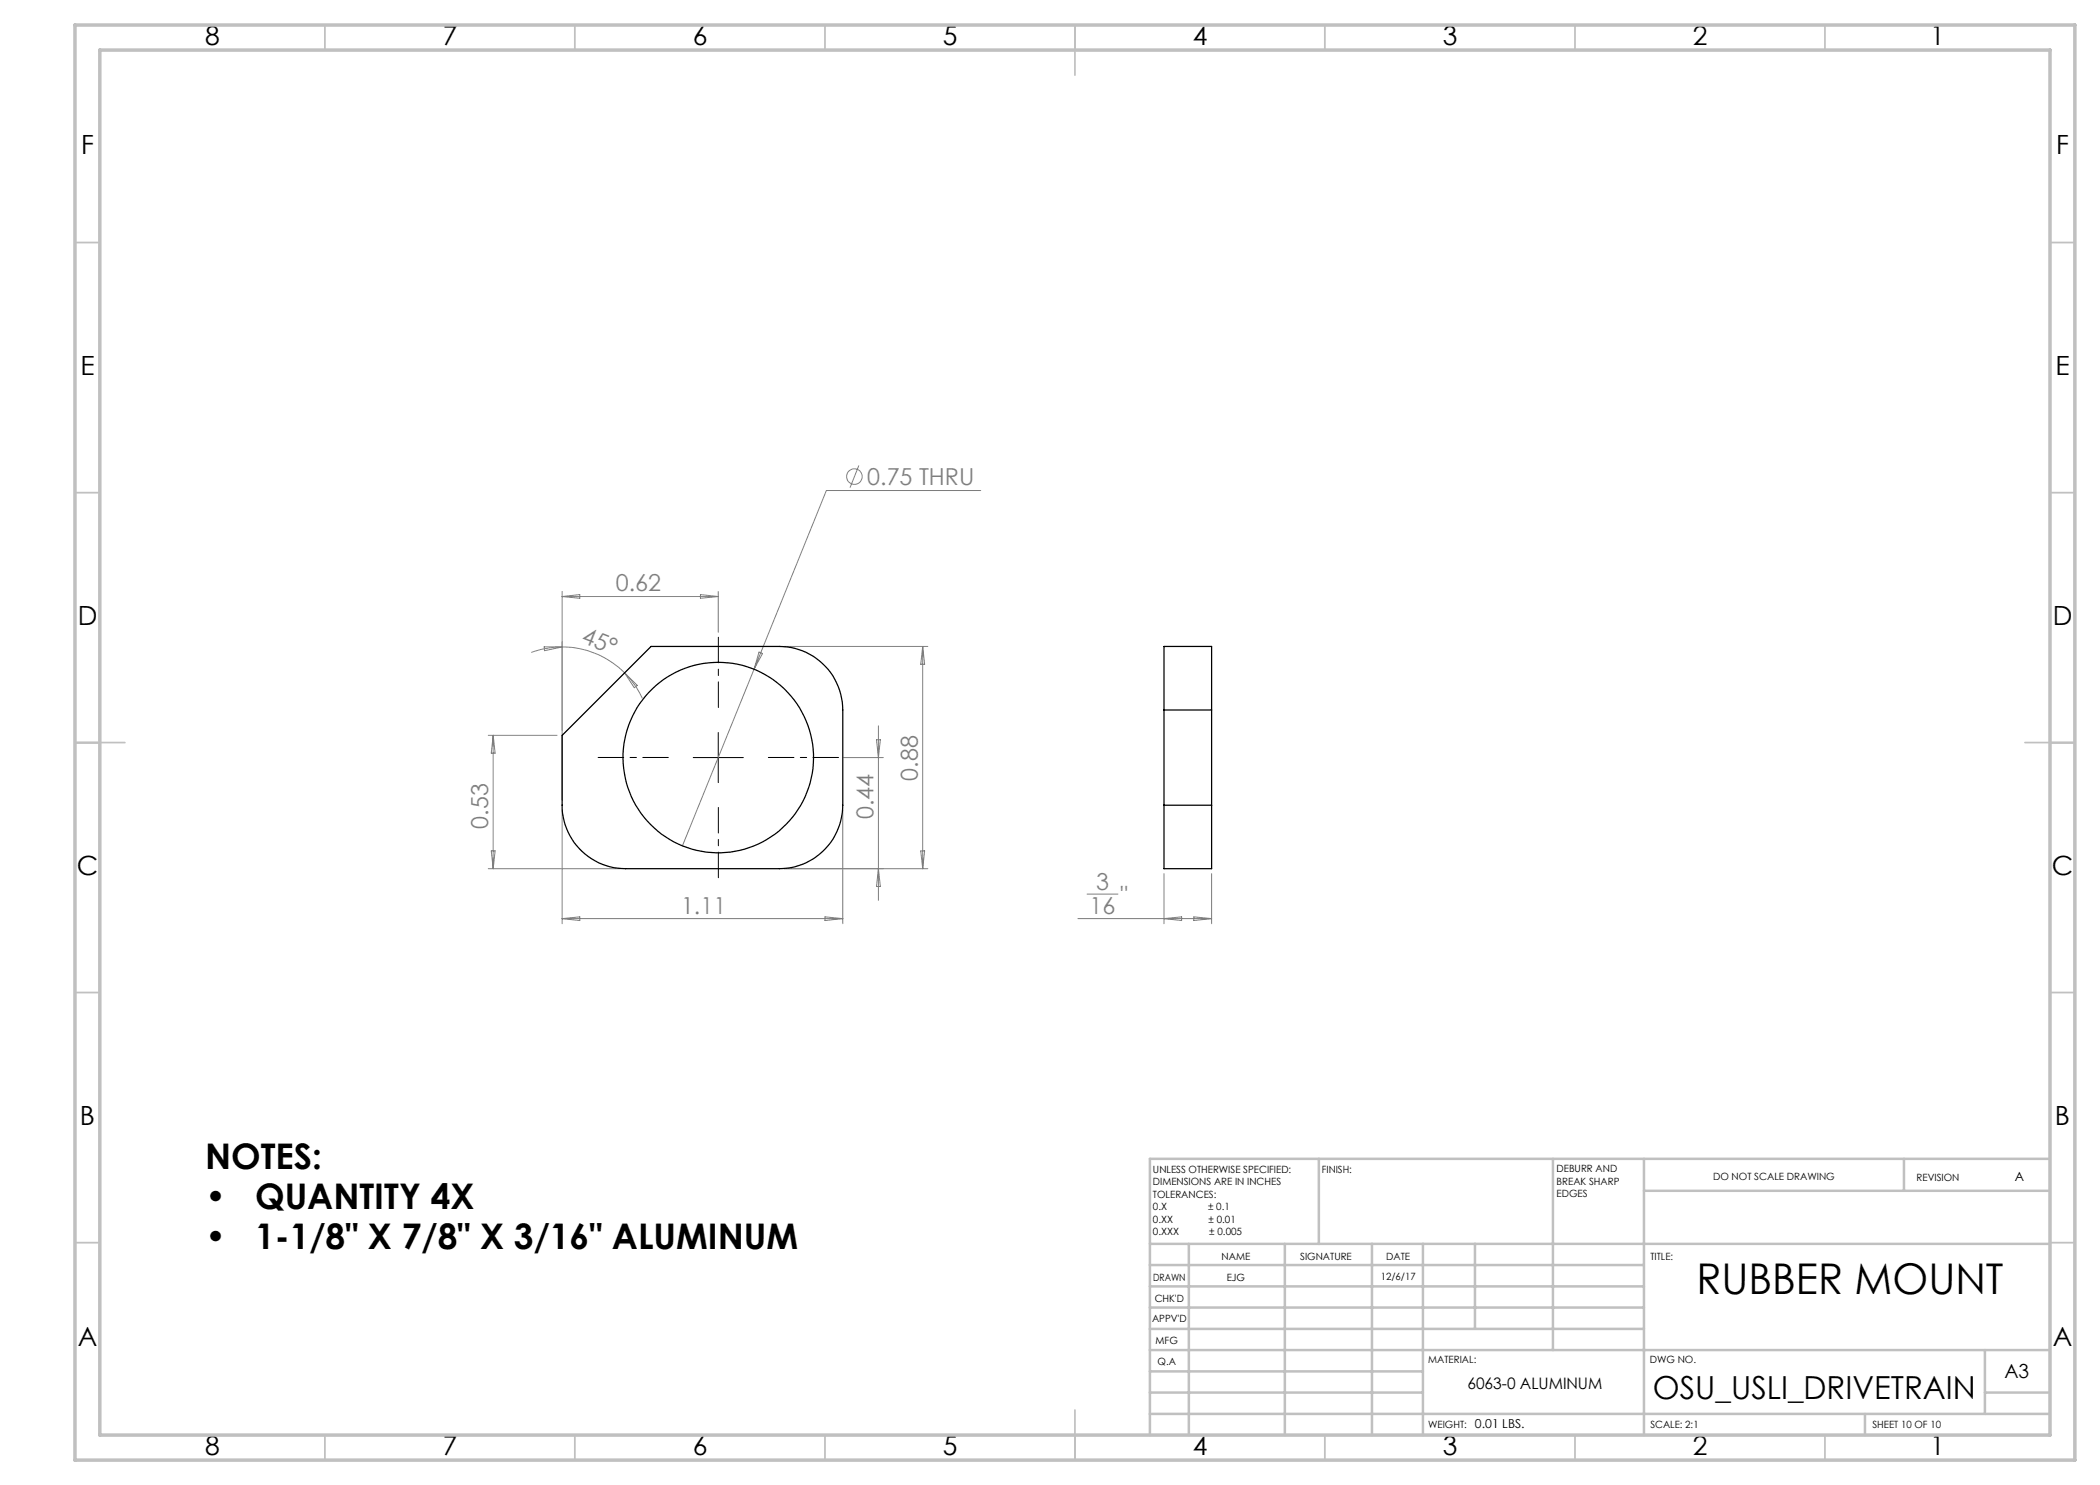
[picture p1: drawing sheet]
<svg xmlns="http://www.w3.org/2000/svg" width="420mm" height="297mm" viewBox="0 0 420 297" stroke-linecap="round" stroke-linejoin="round" font-family="sans-serif">
<g fill="none" stroke="#808080" stroke-width=".2">
<path d="M171.8 93.1l-1.8 4.4M196.1 98.1h-30.8l-28.8 71.1M112.4 118.3v41.8M112.4 119.3l3.6-.4v.8zM112.4 119.3h31.3M140.1 118.9l3.6 .4-3.6 .4zM143.7 118.3v8.2M108.8 129.4h3.6l-3.5 .7zM112.4 129.4a17.7 17.7 0 0 1 12.5 5.2M112.4 129.4a18.4 18.4 0 0 0-6.1 1.1M124.9 134.6a17.6 17.6 0 0 1 3.6 5.1M124.9 134.6l2.6 2.5-.6 .4z"/>
<path d="M151.8 130.4l.7 .3-1.7 3.1zM156.8 129.3h28.8M184.5 129.3v44.4M184.5 129.3l.4 3.6h-.7zM97.6 147.1h13.8M98.6 147.1v26.6M98.6 147.1l.4 3.5h-.8zM168.7 151.5h8M175.3 148h.8l-.4 3.5zM175.7 145.2v34.9M97.6 173.7h26.5M98.2 170.2h.8l-.4 3.5z"/>
<path d="M112.4 162v22.7M156.8 173.7h28.8M168.6 162v22.7M175.7 173.7l.4 3.6h-.8zM184.2 170.2h.7l-.4 3.5zM217.4 178.8h6.2M232.8 174.7v10M242.3 174.7v10M112.4 183.7h56.2M112.4 183.7l3.6-.3v.7zM165 183.4l3.6 .3-3.6 .4zM215.6 183.7h26.7"/>
<path d="M232.8 183.7l3.5-.3v.7zM238.8 183.4l3.5 .3-3.5 .4z"/>
<circle cx="170.9" cy="95.3" r="1.55"/>
</g>
<path d="M133.7 151.5h-14.1M143.7 141.5v-14.1M153.7 151.5h14M143.7 161.5v14" fill="none" stroke="#000" stroke-width=".2" stroke-dasharray="15.2 1.3 1.3 1.3" stroke-dashoffset="10.1"/>
<path d="M138.6 151.5h10.1M143.7 146.5v10" fill="none" stroke="#000" stroke-width=".2"/>
<g fill="none" stroke="#c0c0c0" stroke-width=".35">
<path d="M65 5v5M115 5v5M165 5v5M215 5v10M265 5v5M315 5v5M365 5v5M15 48.5h5M410 48.5h5M15 98.5h5M410 98.5h5M15 148.5h10"/>
<path d="M405 148.5h10M15 198.5h5M410 198.5h5M15 248.5h5M410 248.5h5M65 287v5M115 287v5M165 287v5M215 282v10M265 287v5M315 287v5M365 287v5"/>
</g>
<g fill="none" stroke="#c0c0c0" stroke-width=".5">
<path d="M263.8 231.8v17M310.6 231.8v38.2M328.8 231.8v55.2M328.8 238.2h81.2M380.8 231.8v6.4M410 231.8h-180v55.2M230 248.8h180M230 257.3h98.8M230 253h98.8M237.8 248.8v38.2M257 248.8v38.2M274.4 248.8v38.2"/>
<path d="M284.6 248.8v38.2M295 248.8v17M230 265.8h98.8M230 261.5h98.8M230 278.5h54.6M230 274.3h54.6M230 270h180M397 278.5h13M397 270v12.8M230 282.8h180M373 282.8v4.2"/>
</g>
<path d="M15 5h400v287h-400zM20 10h390v277h-390z" fill="none" stroke="#c0c0c0" stroke-width=".7"/>
<g fill="none" stroke="#000" stroke-width=".25">
<path d="M112.4 147.1l17.8-17.8h25.7a12.8 12.8 0 0 1 12.7 12.7v19a12.8 12.8 0 0 1-12.7 12.7h-30.8a12.7 12.7 0 0 1-12.7-12.7zM232.8 142v-12.7h9.5v12.7M232.8 142v19M232.8 142h9.5M242.3 142v19M232.8 161v12.7h9.5v-12.7M232.8 161h9.5"/>
<circle cx="143.7" cy="151.5" r="19.1"/>
</g>
<text font-size="8.5" x="339.3" y="258.8">RUBBER MOUNT</text>
<g font-size="7.1">
<text x="41" y="233.7">NOTES:</text>
<text x="41" y="241.8">•</text>
<text x="51" y="241.8">QUANTITY 4X</text>
<text x="41" y="249.8">•</text>
<text x="51" y="249.8">1-1/8&quot; X 7/8&quot; X 3/16&quot; ALUMINUM</text>
</g>
<text font-size="6.3" x="330.6" y="279.8">OSU_USLI_DRIVETRAIN</text>
<g font-size="5.3">
<text x="41" y="9">8</text>
<text x="88.5" y="9">7</text>
<text x="138.5" y="9">6</text>
<text x="188.5" y="9">5</text>
<text x="238.5" y="9">4</text>
<text x="288.5" y="9">3</text>
<text x="338.5" y="9">2</text>
<text x="386" y="9">1</text>
<text x="16.2" y="30.7">F</text>
<text x="411.2" y="30.7">F</text>
<text x="16.1" y="75">E</text>
<text x="411.1" y="75">E</text>
<text x="15.5" y="125">D</text>
<text x="410.5" y="125">D</text>
<text x="15.4" y="175">C</text>
<text x="410.4" y="175">C</text>
<text x="16" y="225">B</text>
<text x="411" y="225">B</text>
<text x="15.5" y="269.2">A</text>
<text x="410.5" y="269.2">A</text>
<text x="41" y="291">8</text>
<text x="88.5" y="291">7</text>
<text x="138.5" y="291">6</text>
<text x="188.5" y="291">5</text>
<text x="238.5" y="291">4</text>
<text x="288.5" y="291">3</text>
<text x="338.5" y="291">2</text>
<text x="386" y="291">1</text>
</g>
<g font-size="4.7" fill="#808080">
<text x="173.5" y="97">0.75 THRU</text>
<text x="123.2" y="118.3">0.62</text>
<text x="116.1" y="128.4" transform="rotate(22 116.1 128.4)">45°</text>
<text x="183.6" y="156.1" transform="rotate(-90 183.6 156.1)">0.88</text>
<text x="97.6" y="165.7" transform="rotate(-90 97.6 165.7)">0.53</text>
<text x="174.7" y="163.8" transform="rotate(-90 174.7 163.8)">0.44</text>
<text x="219.2" y="178.1">3</text>
<text x="136.2" y="182.7">1.11</text>
<text x="217.9" y="182.7">16</text>
<text x="224.1" y="180.6">&quot;</text>
</g>
<text font-size="3.9" x="400.9" y="275.5">A3</text>
<text font-size="3.2" x="293.5" y="277.9">6063-0 ALUMINUM</text>
<g font-size="2.5">
<text x="402.9" y="236.1">A</text>
<text x="295" y="285.6">0.01 LBS.</text>
</g>
<g font-size="2">
<text x="230.6" y="234.6">UNLESS OTHERWISE SPECIFIED:</text>
<text x="230.6" y="237.1">DIMENSIONS ARE IN INCHES</text>
<text x="230.6" y="239.6">TOLERANCES:</text>
<text x="264.4" y="234.6">FINISH:</text>
<text x="311.3" y="234.5">DEBURR AND</text>
<text x="311.3" y="237">BREAK SHARP</text>
<text x="311.3" y="239.5">EDGES</text>
<text x="342.6" y="236">DO NOT SCALE DRAWING</text>
<text x="383.3" y="236.2">REVISION</text>
<text x="230.6" y="242.1">0.X</text>
<text x="230.6" y="244.6">0.XX</text>
<text x="241.6" y="242.1">± 0.1</text>
<text x="241.7" y="244.6">± 0.01</text>
<text x="230.6" y="247.1">0.XXX</text>
<text x="241.9" y="247.1">± 0.005</text>
<text x="244.3" y="252">NAME</text>
<text x="260" y="251.9">SIGNATURE</text>
<text x="277.2" y="251.9">DATE</text>
<text x="330.1" y="251.9">TITLE:</text>
<text x="230.6" y="256.1">DRAWN</text>
<text x="245.3" y="256.1">EJG</text>
<text x="276.1" y="255.9">12/6/17</text>
<text x="230.9" y="260.3">CHK'D</text>
<text x="230.4" y="264.4">APPV'D</text>
<text x="231.1" y="268.8">MFG</text>
<text x="231.5" y="273">Q.A</text>
<text x="285.6" y="272.5">MATERIAL:</text>
<text x="330" y="272.5">DWG NO.</text>
<text x="285.6" y="285.5">WEIGHT:</text>
<text x="330.1" y="285.6">SCALE: 2:1</text>
<text x="374.5" y="285.6">SHEET 10 OF 10</text>
</g>
</svg>
